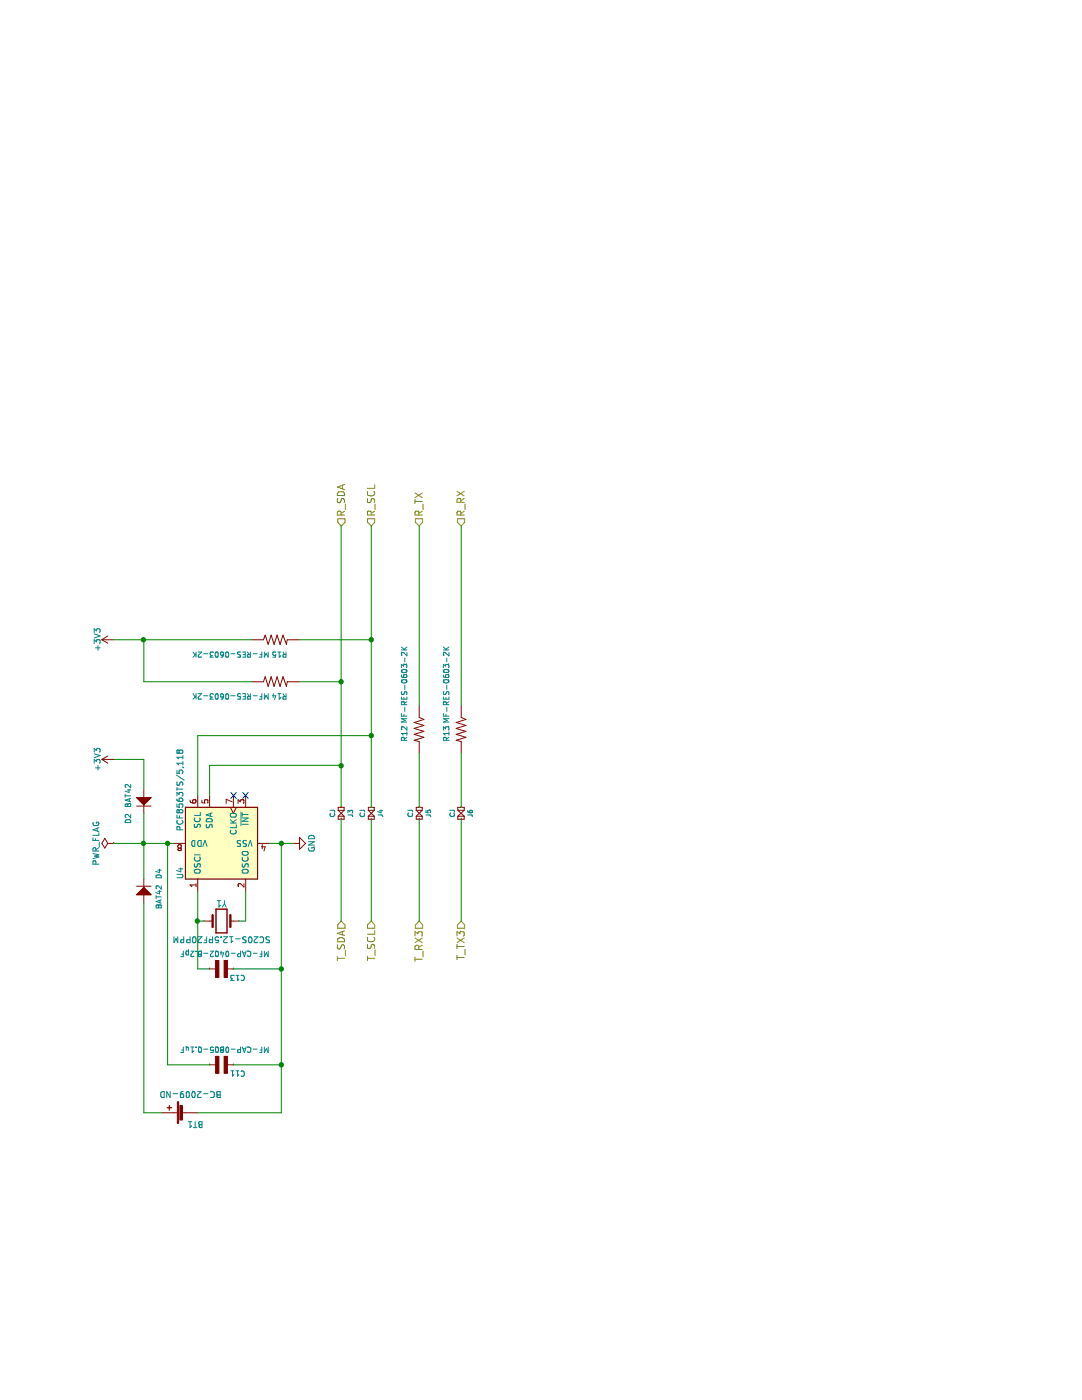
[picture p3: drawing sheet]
EESchema Schematic File Version 2
LIBS:teensy_32_v2-rescue
LIBS:power
LIBS:device
LIBS:switches
LIBS:relays
LIBS:motors
LIBS:transistors
LIBS:conn
LIBS:linear
LIBS:regul
LIBS:74xx
LIBS:cmos4000
LIBS:adc-dac
LIBS:memory
LIBS:xilinx
LIBS:microcontrollers
LIBS:dsp
LIBS:microchip
LIBS:analog_switches
LIBS:motorola
LIBS:texas
LIBS:intel
LIBS:audio
LIBS:interface
LIBS:digital-audio
LIBS:philips
LIBS:display
LIBS:cypress
LIBS:siliconi
LIBS:opto
LIBS:atmel
LIBS:contrib
LIBS:valves
LIBS:teensy_3
LIBS:MF_Aesthetics
LIBS:MF_Connectors
LIBS:MF_Discrete_Semiconductor
LIBS:MF_Displays
LIBS:MF_Frequency_Control
LIBS:MF_IC_Analog
LIBS:MF_IC_Digital
LIBS:MF_IC_Power
LIBS:MF_LEDs
LIBS:MF_Passives
LIBS:MF_Sensors
LIBS:MF_Switches
LIBS:teensy_32_v2-cache
EELAYER 25 0
EELAYER END
$Descr A4 11693 8268
encoding utf-8
Sheet 3 5
Title ""
Date ""
Rev ""
Comp ""
Comment1 ""
Comment2 ""
Comment3 ""
Comment4 ""
$EndDescr
$Comp
L RESISTOR_0805 R12
U 1 1
P 5600 3500
F 0 "R12" V 5500 3400 45  0000 L BNN
F 1 "MF-RES-0603-2K" V 5500 3550 45  0000 L BNN
F 2 "MF_Passives:MF_Passives-R0603" H 5850 3410 20  0001 C CNN
F 3 "" H 5600 3500 60  0001 C CNN
	1    5600 3500
	0    1    1    0   
$EndComp
$Comp
L RESISTOR_0805 R13
U 1 1
P 5600 3850
F 0 "R13" V 5500 3750 45  0000 L BNN
F 1 "MF-RES-0603-2K" V 5500 3900 45  0000 L BNN
F 2 "MF_Passives:MF_Passives-R0603" H 5850 3760 20  0001 C CNN
F 3 "" H 5600 3850 60  0001 C CNN
	1    5600 3850
	0    1    1    0   
$EndComp
$Comp
L RESISTOR_0805 R14
U 1 1
P 6000 2300
F 0 "R14" V 5900 2200 45  0000 L BNN
F 1 "MF-RES-0603-2K" V 5900 2350 45  0000 L BNN
F 2 "MF_Passives:MF_Passives-R0603" H 6250 2210 20  0001 C CNN
F 3 "" H 6000 2300 60  0001 C CNN
	1    6000 2300
	1    0    0    -1  
$EndComp
$Comp
L RESISTOR_0805 R15
U 1 1
P 6350 2300
F 0 "R15" V 6250 2200 45  0000 L BNN
F 1 "MF-RES-0603-2K" V 6250 2350 45  0000 L BNN
F 2 "MF_Passives:MF_Passives-R0603" H 6600 2210 20  0001 C CNN
F 3 "" H 6350 2300 60  0001 C CNN
	1    6350 2300
	1    0    0    -1  
$EndComp
$Comp
L CJ J5
U 1 1
P 4900 3500
F 0 "J5" H 4900 3425 39  0000 C CNN
F 1 "CJ" H 4900 3575 39  0000 C CNN
F 2 "teensy:CJ-2" H 4900 3500 39  0001 C CNN
F 3 "" H 4900 3500 39  0000 C CNN
	1    4900 3500
	1    0    0    -1  
$EndComp
$Comp
L CJ J6
U 1 1
P 4900 3850
F 0 "J6" H 4900 3775 39  0000 C CNN
F 1 "CJ" H 4900 3925 39  0000 C CNN
F 2 "teensy:CJ-2" H 4900 3850 39  0001 C CNN
F 3 "" H 4900 3850 39  0000 C CNN
	1    4900 3850
	1    0    0    -1  
$EndComp
$Comp
L CJ J3
U 1 1
P 4900 2850
F 0 "J3" H 4900 2775 39  0000 C CNN
F 1 "CJ" H 4900 2925 39  0000 C CNN
F 2 "teensy:CJ-2" H 4900 2850 39  0001 C CNN
F 3 "" H 4900 2850 39  0000 C CNN
	1    4900 2850
	1    0    0    -1  
$EndComp
$Comp
L CJ J4
U 1 1
P 4900 3100
F 0 "J4" H 4900 3025 39  0000 C CNN
F 1 "CJ" H 4900 3175 39  0000 C CNN
F 2 "teensy:CJ-2" H 4900 3100 39  0001 C CNN
F 3 "" H 4900 3100 39  0000 C CNN
	1    4900 3100
	1    0    0    -1  
$EndComp
$Comp
L +3V3 #PWR027
U 1 1
P 6350 950
F 0 "#PWR027" H 6350 800 50  0001 C CNN
F 1 "+3V3" H 6350 1090 50  0000 C CNN
F 2 "" H 6350 950 50  0001 C CNN
F 3 "" H 6350 950 50  0001 C CNN
	1    6350 950 
	1    0    0    -1  
$EndComp
Text HLabel 7300 2850 2    60   Input ~ 0
R_SDA
Text HLabel 7300 3100 2    60   Input ~ 0
R_SCL
Text HLabel 7300 3500 2    60   Input ~ 0
R_TX
Text HLabel 7300 3850 2    60   Input ~ 0
R_RX
Text HLabel 4000 2850 0    60   Input ~ 0
T_SDA
Text HLabel 4000 3100 0    60   Input ~ 0
T_SCL
Text HLabel 4000 3500 0    60   Input ~ 0
T_RX3
Text HLabel 4000 3850 0    60   Input ~ 0
T_TX3
$Comp
L PCF8563 U4
U 1 1
P 4650 1850
F 0 "U4" H 4350 2200 50  0000 L CNN
F 1 "PCF8563TS/5,118" H 4750 2200 50  0000 L CNN
F 2 "Housings_SSOP:TSSOP-8_3x3mm_Pitch0.65mm" H 4650 1850 50  0001 C CNN
F 3 "" H 4650 1850 50  0001 C CNN
	1    4650 1850
	1    0    0    -1  
$EndComp
$Comp
L GND #PWR028
U 1 1
P 4650 2450
F 0 "#PWR028" H 4650 2200 50  0001 C CNN
F 1 "GND" H 4650 2300 50  0000 C CNN
F 2 "" H 4650 2450 50  0001 C CNN
F 3 "" H 4650 2450 50  0001 C CNN
	1    4650 2450
	1    0    0    -1  
$EndComp
$Comp
L Crystal Y1
U 1 1
P 4000 1850
F 0 "Y1" H 4000 2000 50  0000 C CNN
F 1 "SC20S-12.5PF20PPM" H 4000 1700 50  0000 C CNN
F 2 "teensy:SC-20S" H 4000 1850 50  0001 C CNN
F 3 "" H 4000 1850 50  0001 C CNN
	1    4000 1850
	0    1    1    0   
$EndComp
NoConn ~ 5050 1950
NoConn ~ 5050 2050
$Comp
L DIODES_BAT42_SOD-123 D2
U 1 1
P 5000 1200
F 0 "D2" H 5100 1050 45  0000 L BNN
F 1 "BAT42" H 4850 1050 45  0000 L BNN
F 2 "MF_Discrete_Semiconductor:MF_Discrete_Semiconductor-SOD-123" H 5188 1279 20  0001 C CNN
F 3 "" H 5000 1200 60  0001 C CNN
	1    5000 1200
	-1   0    0    1   
$EndComp
$Comp
L PWR_FLAG #FLG029
U 1 1
P 4650 950
F 0 "#FLG029" H 4650 1025 50  0001 C CNN
F 1 "PWR_FLAG" H 4650 1100 50  0000 C CNN
F 2 "" H 4650 950 50  0001 C CNN
F 3 "" H 4650 950 50  0001 C CNN
	1    4650 950 
	1    0    0    -1  
$EndComp
$Comp
L DIODES_BAT42_SOD-123 D4
U 1 1
P 4250 1200
F 0 "D4" H 4350 1050 45  0000 L BNN
F 1 "BAT42" H 4100 1050 45  0000 L BNN
F 2 "MF_Discrete_Semiconductor:MF_Discrete_Semiconductor-SOD-123" H 4438 1279 20  0001 C CNN
F 3 "" H 4250 1200 60  0001 C CNN
	1    4250 1200
	1    0    0    -1  
$EndComp
$Comp
L Battery_Cell BT1
U 1 1
P 2400 1550
F 0 "BT1" V 2300 1400 50  0000 L CNN
F 1 "BC-2009-ND" V 2550 1250 50  0000 L CNN
F 2 "teensy:BC-2009-ND" V 2400 1610 50  0001 C CNN
F 3 "" V 2400 1610 50  0001 C CNN
	1    2400 1550
	1    0    0    -1  
$EndComp
$Comp
L CAPACITOR_NP_0805 C?
U 1 1
P 2800 1850
AR Path="/59ED6513/5A1C70AC" Ref="C?"  Part="1" 
AR Path="/59ED67C6/5A1C70AC" Ref="C11"  Part="1" 
F 0 "C11" V 2750 1650 45  0000 L BNN
F 1 "MF-CAP-0805-0.1uF" V 2950 1450 45  0000 L BNN
F 2 "MF_Passives:MF_Passives-C0805" H 3050 1760 20  0001 C CNN
F 3 "" H 2800 1850 60  0001 C CNN
	1    2800 1850
	1    0    0    -1  
$EndComp
$Comp
L CAPACITOR_NP_0805 C?
U 1 1
P 3600 1850
AR Path="/59ED6513/5A1C76F9" Ref="C?"  Part="1" 
AR Path="/59ED67C6/5A1C76F9" Ref="C13"  Part="1" 
F 0 "C13" V 3550 1650 45  0000 L BNN
F 1 "MF-CAP-0402-8.2pF" V 3750 1450 45  0000 L BNN
F 2 "MF_Passives:MF_Passives-C0402" H 3850 1760 20  0001 C CNN
F 3 "" H 3600 1850 60  0001 C CNN
	1    3600 1850
	1    0    0    -1  
$EndComp
Wire Wire Line
	4950 2850 7300 2850
Wire Wire Line
	4950 3100 7300 3100
Wire Wire Line
	6000 2500 6000 2850
Connection ~ 6000 2850
Wire Wire Line
	6350 2500 6350 3100
Connection ~ 6350 3100
Wire Wire Line
	4950 3500 5400 3500
Wire Wire Line
	4950 3850 5400 3850
Wire Wire Line
	5800 3500 7300 3500
Wire Wire Line
	5800 3850 7300 3850
Wire Wire Line
	6350 950  6350 2100
Wire Wire Line
	6000 2100 6000 1200
Wire Wire Line
	6000 1200 6350 1200
Connection ~ 6350 1200
Wire Wire Line
	4850 2850 4000 2850
Wire Wire Line
	4850 3100 4000 3100
Wire Wire Line
	4850 3500 4000 3500
Wire Wire Line
	4850 3850 4000 3850
Wire Wire Line
	4650 950  4650 1450
Wire Wire Line
	4650 2250 4650 2450
Wire Wire Line
	5050 1650 5550 1650
Wire Wire Line
	5550 1650 5550 3100
Connection ~ 5550 3100
Wire Wire Line
	5050 1750 5300 1750
Wire Wire Line
	5300 1750 5300 2850
Connection ~ 5300 2850
Wire Wire Line
	4250 2050 4000 2050
Wire Wire Line
	4000 2050 4000 2000
Wire Wire Line
	4000 1650 4000 1700
Wire Wire Line
	4350 1200 4900 1200
Wire Wire Line
	5100 1200 5350 1200
Wire Wire Line
	5350 1200 5350 950 
Wire Wire Line
	2400 2350 4650 2350
Wire Wire Line
	2400 2350 2400 1650
Connection ~ 4650 2350
Connection ~ 4650 1200
Wire Wire Line
	4150 1200 2400 1200
Wire Wire Line
	2400 1200 2400 1350
Wire Wire Line
	2800 1750 2800 1400
Wire Wire Line
	2800 1400 4650 1400
Connection ~ 4650 1400
Wire Wire Line
	2800 1950 2800 2350
Connection ~ 2800 2350
Wire Wire Line
	3600 1750 3600 1650
Connection ~ 4000 1650
Wire Wire Line
	3600 1950 3600 2350
Connection ~ 3600 2350
Wire Wire Line
	3600 1650 4250 1650
$Comp
L +3V3 #PWR030
U 1 1
P 5350 950
F 0 "#PWR030" H 5350 800 50  0001 C CNN
F 1 "+3V3" H 5350 1090 50  0000 C CNN
F 2 "" H 5350 950 50  0001 C CNN
F 3 "" H 5350 950 50  0001 C CNN
	1    5350 950 
	1    0    0    -1  
$EndComp
$EndSCHEMATC
